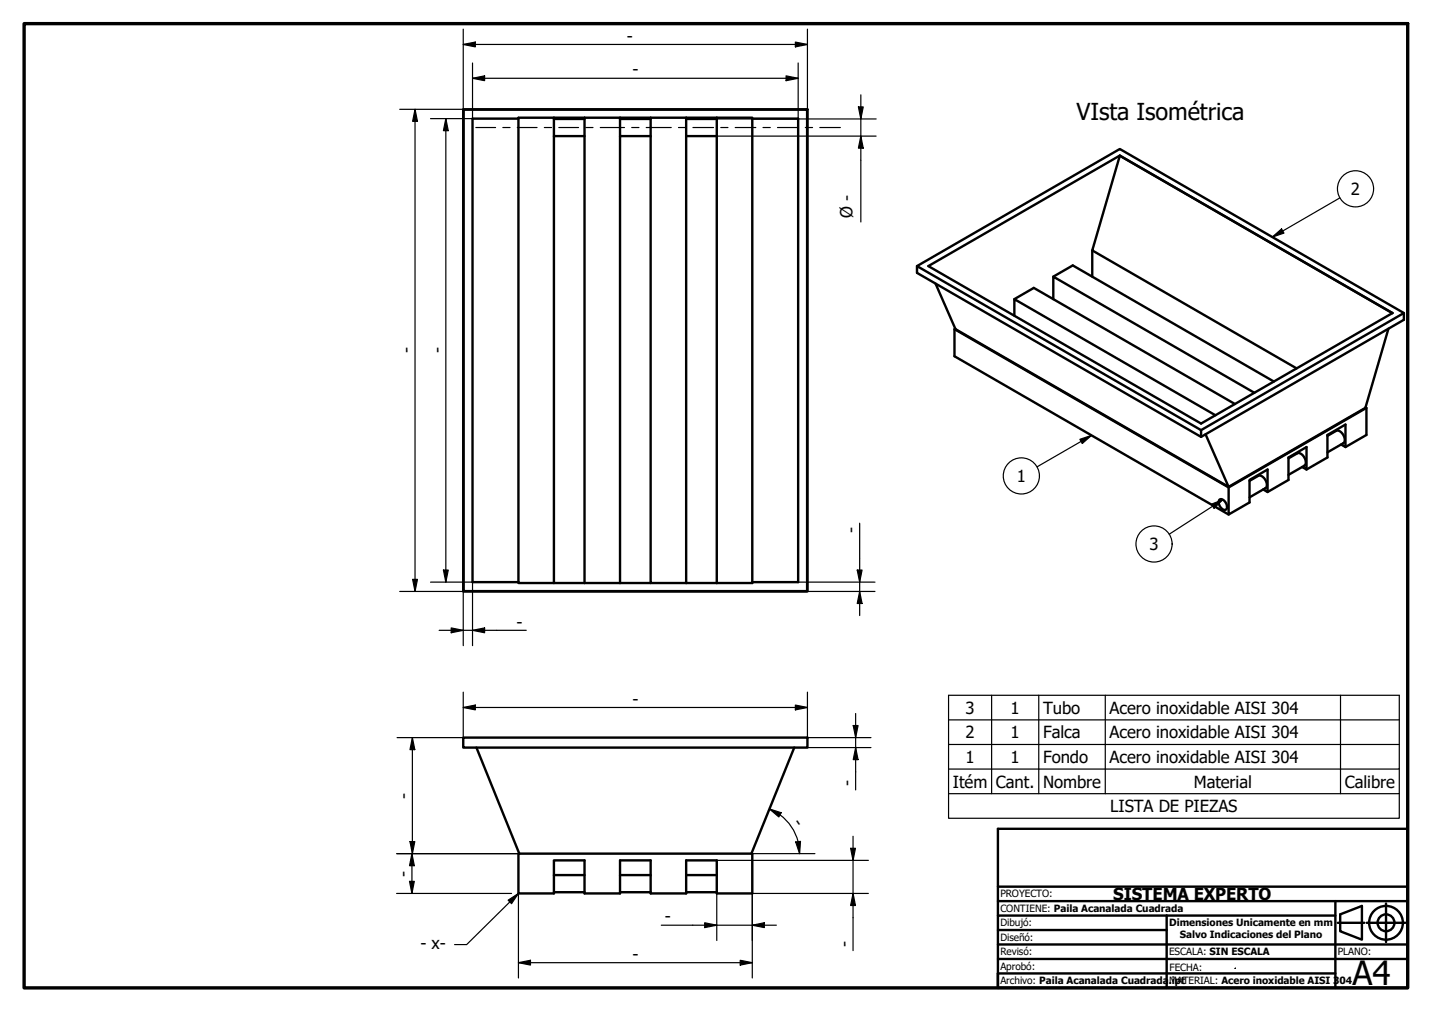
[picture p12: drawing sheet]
<svg xmlns="http://www.w3.org/2000/svg" width="297mm" height="210mm" viewBox="0 0 297 210" stroke-linecap="round" stroke-linejoin="round" font-family="sans-serif">
<!-- layer: Visible (ISO) -->
<g fill="none" stroke="#000" stroke-width=".5">
<path d="M96.1 22.7h71.4v100h-71.4zM96.2 22.7h71.2v99.9h-71.2zM107.5 24.6h-9.5v96.1h9.5M114.9 24.4v96.5h-7.4v-96.5h41.2M114.9 24.7h6.3M114.9 28.2h6.3M121.2 24.4v96.5M128.6 24.4v96.5M128.6 24.7h6.4M128.6 28.2h6.4M135 24.4v96.5h7.3M142.3 24.4v96.5"/>
<path d="M142.3 24.7h6.4M142.3 28.2h6.4M148.7 24.4h7.3v96.5h-13.7M148.7 24.4v96.5M156 24.6h9.6v96.1h-9.6M232.3 32.3l-39.7 22.9 56.5 32.7 39.8-23-56.6-32.6M232.3 32.3l-5.7 19.6 42.4 24.5M232.3 32.3l56.5 32.6M190.2 55.2l42.1-24.3 58.9 34v1.4l-42.1 24.3-58.9-34v-1.4l58.9 34v1.4M194.1 58.8l4.1 9.5 56.6 32.7-4.7-10.9M218.5 57.4l4-2.3 41.7 24M226.6 51.9v5.5"/>
<path d="M198 68.3l56.9 32.8 28.5-16.5M198.2 68.2l-.2 .1v5.6l56.9 32.8M210.4 65.5v-3.5l41.7 24.1M210.4 62l4-2.3 41.8 24.1M218.5 62v-4.6l41.7 24.1M288 68.2l-4.8 16.4-28.4 16.4M291.2 64.9l-42.1 24.3M259.2 99.7l1.8-1a1.78 1.78 0 0 1 1.8 2l-.3 .5-3.3 2M267.3 95.1l1.8-1.1a1.78 1.78 0 0 1 1.8 2.1l-.3 .5-3.3 1.9M270.1 96.9l.9 .5v-4.7l-3.7 2.2v4.6l-4.4 2.6M275.4 90.4l1.8-1a1.79 1.79 0 0 1 1.7 2l-.2 .5-3.3 1.9M278.2 92.2l.9 .5v-4.6l-3.7 2.1v4.7l-4.4 2.5"/>
<path d="M283.3 84.5l.1 .1v5.6l-4.3 2.5M252.9 103.7a1.21 1.21 0 0 1 1.6 1.2 .63 .63 0 0 1-.4 .9 .63 .63 0 0 1-.8-.4 1.52 1.52 0 0 1-.4-1.7zM254.9 101.1v5.6l4.3-2.5v-4.7l3.7-2.1v4.7l-.9-.6M114.9 120.9h20.1M96.1 153h71.4v2.1h-71.4zM98.8 155.1l8.9 22M164.8 155.1l-8.9 22M107.5 177.1h48.5v8.2h-7.3v-6.8h-6.4v6.8h-7.3v-6.8h-6.4v6.8h-7.4v-6.8h-6.3v6.8h-7.4zM114.9 181.5h6.3M114.9 185.1h6.3M128.6 181.5h6.4M128.6 185.1h6.4"/>
<path d="M142.3 181.5h6.4M142.3 185.1h6.4"/>
</g>
<g fill="none" stroke="#000" stroke-width=".25">
<path d="M263.9 49.2l1.9-1.7 .5 .8zM277.9 41l-14 8.2M224 91.1l2.4-.8-1.9 1.7zM226.4 90.3l-11.3 6.5M251.3 104.6l2.4-1-1.9 1.8zM253.7 103.6l-11.2 7.2M196.8 159.5h93.5v-15.3h-93.5v20.4M196.8 149.3h93.5M196.8 154.4h93.5M205.7 144.2v20.4M215.5 144.2v20.4M229.3 144.2v20.4"/>
<path d="M278.1 144.2v20.4M290.3 159.5v5.1h-93.5M196.8 164.6v5.1h93.5v-5.1M105.4 186.7l2.1-1.4-1.4 2.1zM107.5 185.3l-10.7 10.6h-2.5"/>
<circle cx="281.2" cy="39.2" r="3.7"/>
<circle cx="211.9" cy="98.7" r="3.7"/>
<circle cx="239.4" cy="112.8" r="3.7"/>
</g>
<!-- layer: Borde (ISO) -->
<path d="M5 4.9h287v200h-287z" fill="none" stroke="#000" stroke-width=".7"/>
<g fill="none" stroke="#000" stroke-width=".5">
<path d="M207 189.9v-18h85v33h-85M207 192.9h35M207 195.9h85M207 198.9h85M207 183.9h85M207 186.9h85M242 189.9h-35v15v-3h70M242 189.9v15M242 189.9h35M277 186.9v18M277.5 191.4h5.5M278 189.7l4.5-1.8v7l-4.5-1.7z"/>
<path d="M283.5 191.4h8M287.5 187.4v8"/>
<circle cx="287.5" cy="191.4" r="3.5"/>
<circle cx="287.5" cy="191.4" r="1.75"/>
</g>
<!-- layer: 0 -->
<path d="M256.2 200.8h.1" fill="none" stroke="#000" stroke-width=".25"/>
<path d="M291.4 198.9h.6" fill="none" stroke="#000" stroke-width=".25"/>
<!-- layer: Cota (ISO) -->
<g fill="none" stroke="#000" stroke-width=".25">
<path d="M96.1 9.2l2.5-.5v1zM96.1 6v127.9M96.1 9.2h71.4M98 16.2l2.5-.5v1zM98 13.1v11.5h-8.7M98 16.2h67.6M163.1 15.7l2.5 .5-2.5 .5zM165 8.7l2.5 .5-2.5 .5zM165.6 13.1v11.5M167.5 6v20.4M178.6 19.7v26.3M82.9 22.7h13.2"/>
<path d="M86.1 22.7l.5 2.5h-1zM86.1 22.7v100M92.5 24.6l.5 2.5h-1zM92.5 24.6v96.1M148.7 24.7h33M148.7 28.2h33M167.5 26.6v96.1h14M178.1 22.2h1l-.5 2.5zM178.6 28.2l.5 2.5h-1zM92 118.2h1l-.5 2.5zM177.8 118.2h1l-.5 2.5zM178.3 108.5v19.2"/>
<path d="M82.9 122.7h13.2M85.6 120.2h1l-.5 2.5zM89.3 120.7h8.7v13.2M91.1 130.7h18.1M93.6 130.2l2.5 .5-2.5 .5zM98 130.7l2.5-.5v1zM165.6 120.7h15.9M178.3 122.7l.5 2.5h-1zM85.5 153l.5 2.5h-1zM85.5 153v24.1M96.1 146.7l2.5-.5v1zM96.1 143.6v9.4h-13.7"/>
<path d="M96.1 146.7h71.4M165 146.2l2.5 .5-2.5 .5zM167.5 143.6v9.4h13.2M167.5 155.1h13.2M177 150.5h1l-.5 2.5zM177.5 155.1l.5 2.5h-1zM177.5 148v15.8M82.3 177.1h25.2M85 174.6h1l-.5 2.5zM85.4 177.1l.5 2.5h-1zM85.4 177.1v8.2M148.7 178.5h31.4"/>
<path d="M156 177.1h13M159.6 167.8l2.4 .8-.5 .8zM159.6 167.8a10 10 0 0 1 5.9 6.8M165.1 174.6l.9-.1-.1 2.6zM165.5 174.6l.4 2.5M176.4 176h1l-.5 2.5zM176.9 173.5v23.7M82.3 185.3h23.8M84.9 182.8h1l-.5 2.5zM107.4 185.3h.1v17.5M107.5 199.7l2.5-.5v1zM107.5 199.7h48.5"/>
<path d="M137.2 191.9h23.8M146.2 191.4l2.5 .5-2.5 .5zM148.7 185.3v9.8M153.5 199.2l2.5 .5-2.5 .5zM156 191.9l2.5-.5v1zM176.9 185.3l.5 2.5h-1zM180.1 185.3h-24.1v17.5"/>
</g>
<g fill="#000">
<path d="M96.1 9.2l2.5-.5v1z" fill-rule="evenodd"/>
<path d="M98 16.2l2.5-.5v1z" fill-rule="evenodd"/>
<path d="M163.1 15.7l2.5 .5-2.5 .5z" fill-rule="evenodd"/>
<path d="M165 8.7l2.5 .5-2.5 .5z" fill-rule="evenodd"/>
<path d="M86.1 22.7l.5 2.5h-1z" fill-rule="evenodd"/>
<path d="M92.5 24.6l.5 2.5h-1z" fill-rule="evenodd"/>
<path d="M178.1 22.2h1l-.5 2.5z" fill-rule="evenodd"/>
<path d="M178.6 28.2l.5 2.5h-1z" fill-rule="evenodd"/>
<path d="M92 118.2h1l-.5 2.5z" fill-rule="evenodd"/>
<path d="M177.8 118.2h1l-.5 2.5z" fill-rule="evenodd"/>
<path d="M85.6 120.2h1l-.5 2.5z" fill-rule="evenodd"/>
<path d="M93.6 130.2l2.5 .5-2.5 .5z" fill-rule="evenodd"/>
<path d="M98 130.7l2.5-.5v1z" fill-rule="evenodd"/>
<path d="M178.3 122.7l.5 2.5h-1z" fill-rule="evenodd"/>
<path d="M85.5 153l.5 2.5h-1z" fill-rule="evenodd"/>
<path d="M96.1 146.7l2.5-.5v1z" fill-rule="evenodd"/>
<path d="M165 146.2l2.5 .5-2.5 .5z" fill-rule="evenodd"/>
<path d="M177 150.5h1l-.5 2.5z" fill-rule="evenodd"/>
<path d="M177.5 155.1l.5 2.5h-1z" fill-rule="evenodd"/>
<path d="M85 174.6h1l-.5 2.5z" fill-rule="evenodd"/>
<path d="M85.4 177.1l.5 2.5h-1z" fill-rule="evenodd"/>
<path d="M159.6 167.8l2.4 .8-.5 .8z" fill-rule="evenodd"/>
<path d="M165.1 174.6l.9-.1-.1 2.6z" fill-rule="evenodd"/>
<path d="M176.4 176h1l-.5 2.5z" fill-rule="evenodd"/>
<path d="M84.9 182.8h1l-.5 2.5z" fill-rule="evenodd"/>
<path d="M107.5 199.7l2.5-.5v1z" fill-rule="evenodd"/>
<path d="M146.2 191.4l2.5 .5-2.5 .5z" fill-rule="evenodd"/>
<path d="M156 191.9l2.5-.5v1z" fill-rule="evenodd"/>
<path d="M176.9 185.3l.5 2.5h-1z" fill-rule="evenodd"/>
<path d="M153.5 199.2l2.5 .5-2.5 .5z" fill-rule="evenodd"/>
</g>
<g fill="#000">
<path d="M263.9 49.2l1.9-1.7 .5 .8z" fill-rule="evenodd"/>
<path d="M224 91.1l2.4-.8-1.9 1.7z" fill-rule="evenodd"/>
<path d="M251.3 104.6l2.4-1-1.9 1.8z" fill-rule="evenodd"/>
<path d="M105.4 186.7l2.1-1.4-1.4 2.1z" fill-rule="evenodd"/>
</g>
<!-- layer: Eje (ISO) -->
<g fill="none" stroke="#000" stroke-width=".25">
<path d="M98.7 26.5h4.1M104.3 26.5h1.5M107.3 26.5h4.1M112.9 26.5h1.5M115.9 26.5h4.1M121.5 26.5h1.5M124.5 26.5h5M131 26.5h1.5M134 26.5h5.2M140.7 26.5h1.5M143.7 26.5h4.3M149.5 26.5h1.5"/>
<path d="M152.5 26.5h4.3M158.3 26.5h1.5M161.3 26.5h4.2M167 26.5h1.5M170 26.5h4.3"/>
</g>
<text font-size="6.9" x="280.6" y="204.4">A4</text>
<text font-size="4.8" x="223.3" y="24.8">VIsta Isométrica</text>
<g font-size="3.5">
<text x="130" y="8.6">-</text>
<text x="131.2" y="15.7">-</text>
<text x="280.2" y="40.4">2</text>
<text x="176.8" y="45.3" transform="rotate(-90 176.8 45.3)">Ø -</text>
<text x="85.5" y="73.3" transform="rotate(-90 85.5 73.3)">-</text>
<text x="91.9" y="73.3" transform="rotate(-90 91.9 73.3)">-</text>
<text x="210.9" y="100">1</text>
<text x="177.7" y="110.5" transform="rotate(-90 177.7 110.5)">-</text>
<text x="238.4" y="114.1">3</text>
<text x="107.1" y="130.2">-</text>
<text x="131.2" y="146.2">-</text>
<text x="200.3" y="148">3</text>
<text x="209.6" y="148">1</text>
<text x="216.4" y="148.1">Tubo</text>
<text x="230.2" y="148.1">Acero inoxidable AISI 304</text>
<text x="200.3" y="153.1">2</text>
<text x="209.6" y="153.1">1</text>
<text x="216.4" y="153.2">Falca</text>
<text x="230.2" y="153.2">Acero inoxidable AISI 304</text>
<text x="200.3" y="158.2">1</text>
<text x="209.6" y="158.2">1</text>
<text x="216.4" y="158.3">Fondo</text>
<text x="230.2" y="158.3">Acero inoxidable AISI 304</text>
<text x="85" y="165.6" transform="rotate(-90 85 165.6)">-</text>
<text x="176.9" y="163.1" transform="rotate(-90 176.9 163.1)">-</text>
<text x="197.7" y="163.5">Itém</text>
<text x="206.6" y="163.3">Cant.</text>
<text x="216.4" y="163.4">Nombre</text>
<text x="247.6" y="163.4">Material</text>
<text x="279" y="163.4">Calibre</text>
<text x="164.3" y="170.6" transform="rotate(56 164.3 170.6)">-</text>
<text x="230.3" y="168.4">LISTA DE PIEZAS</text>
<text x="84.9" y="181.8" transform="rotate(-90 84.9 181.8)">-</text>
<text x="137.9" y="191.3">-</text>
<text x="230.9" y="186.6">SISTEMA EXPERTO</text>
<text x="87.2" y="196.9">- x-</text>
<text x="176.4" y="196.4" transform="rotate(-90 176.4 196.4)">-</text>
<text x="131.2" y="199.1">-</text>
</g>
<g font-size="2.1">
<text x="207.5" y="186.2">PROYECTO:</text>
<text x="207.5" y="189.2">CONTIENE: Paila Acanalada Cuadrada</text>
<text x="207.5" y="195.2">Diseñó:</text>
<text x="207.5" y="192.2">Dibujó:</text>
<text x="242.5" y="192.1">Dimensiones Unicamente en mm</text>
<text x="244.7" y="194.6">Salvo Indicaciones del Plano</text>
<text x="207.5" y="201.2">Aprobó:</text>
<text x="207.5" y="198.2">Revisó:</text>
<text x="242.5" y="198.2">ESCALA: SIN ESCALA</text>
<text x="242.6" y="201.4">FECHA:</text>
<text x="277.5" y="198.2">PLANO:</text>
<text x="207.5" y="204.2">Archivo: Paila Acanalada Cuadrada</text>
<text x="242.4" y="204.2">.ipt</text>
<text x="242.5" y="204.2">MATERIAL: Acero inoxidable AISI 304</text>
</g>
</svg>
